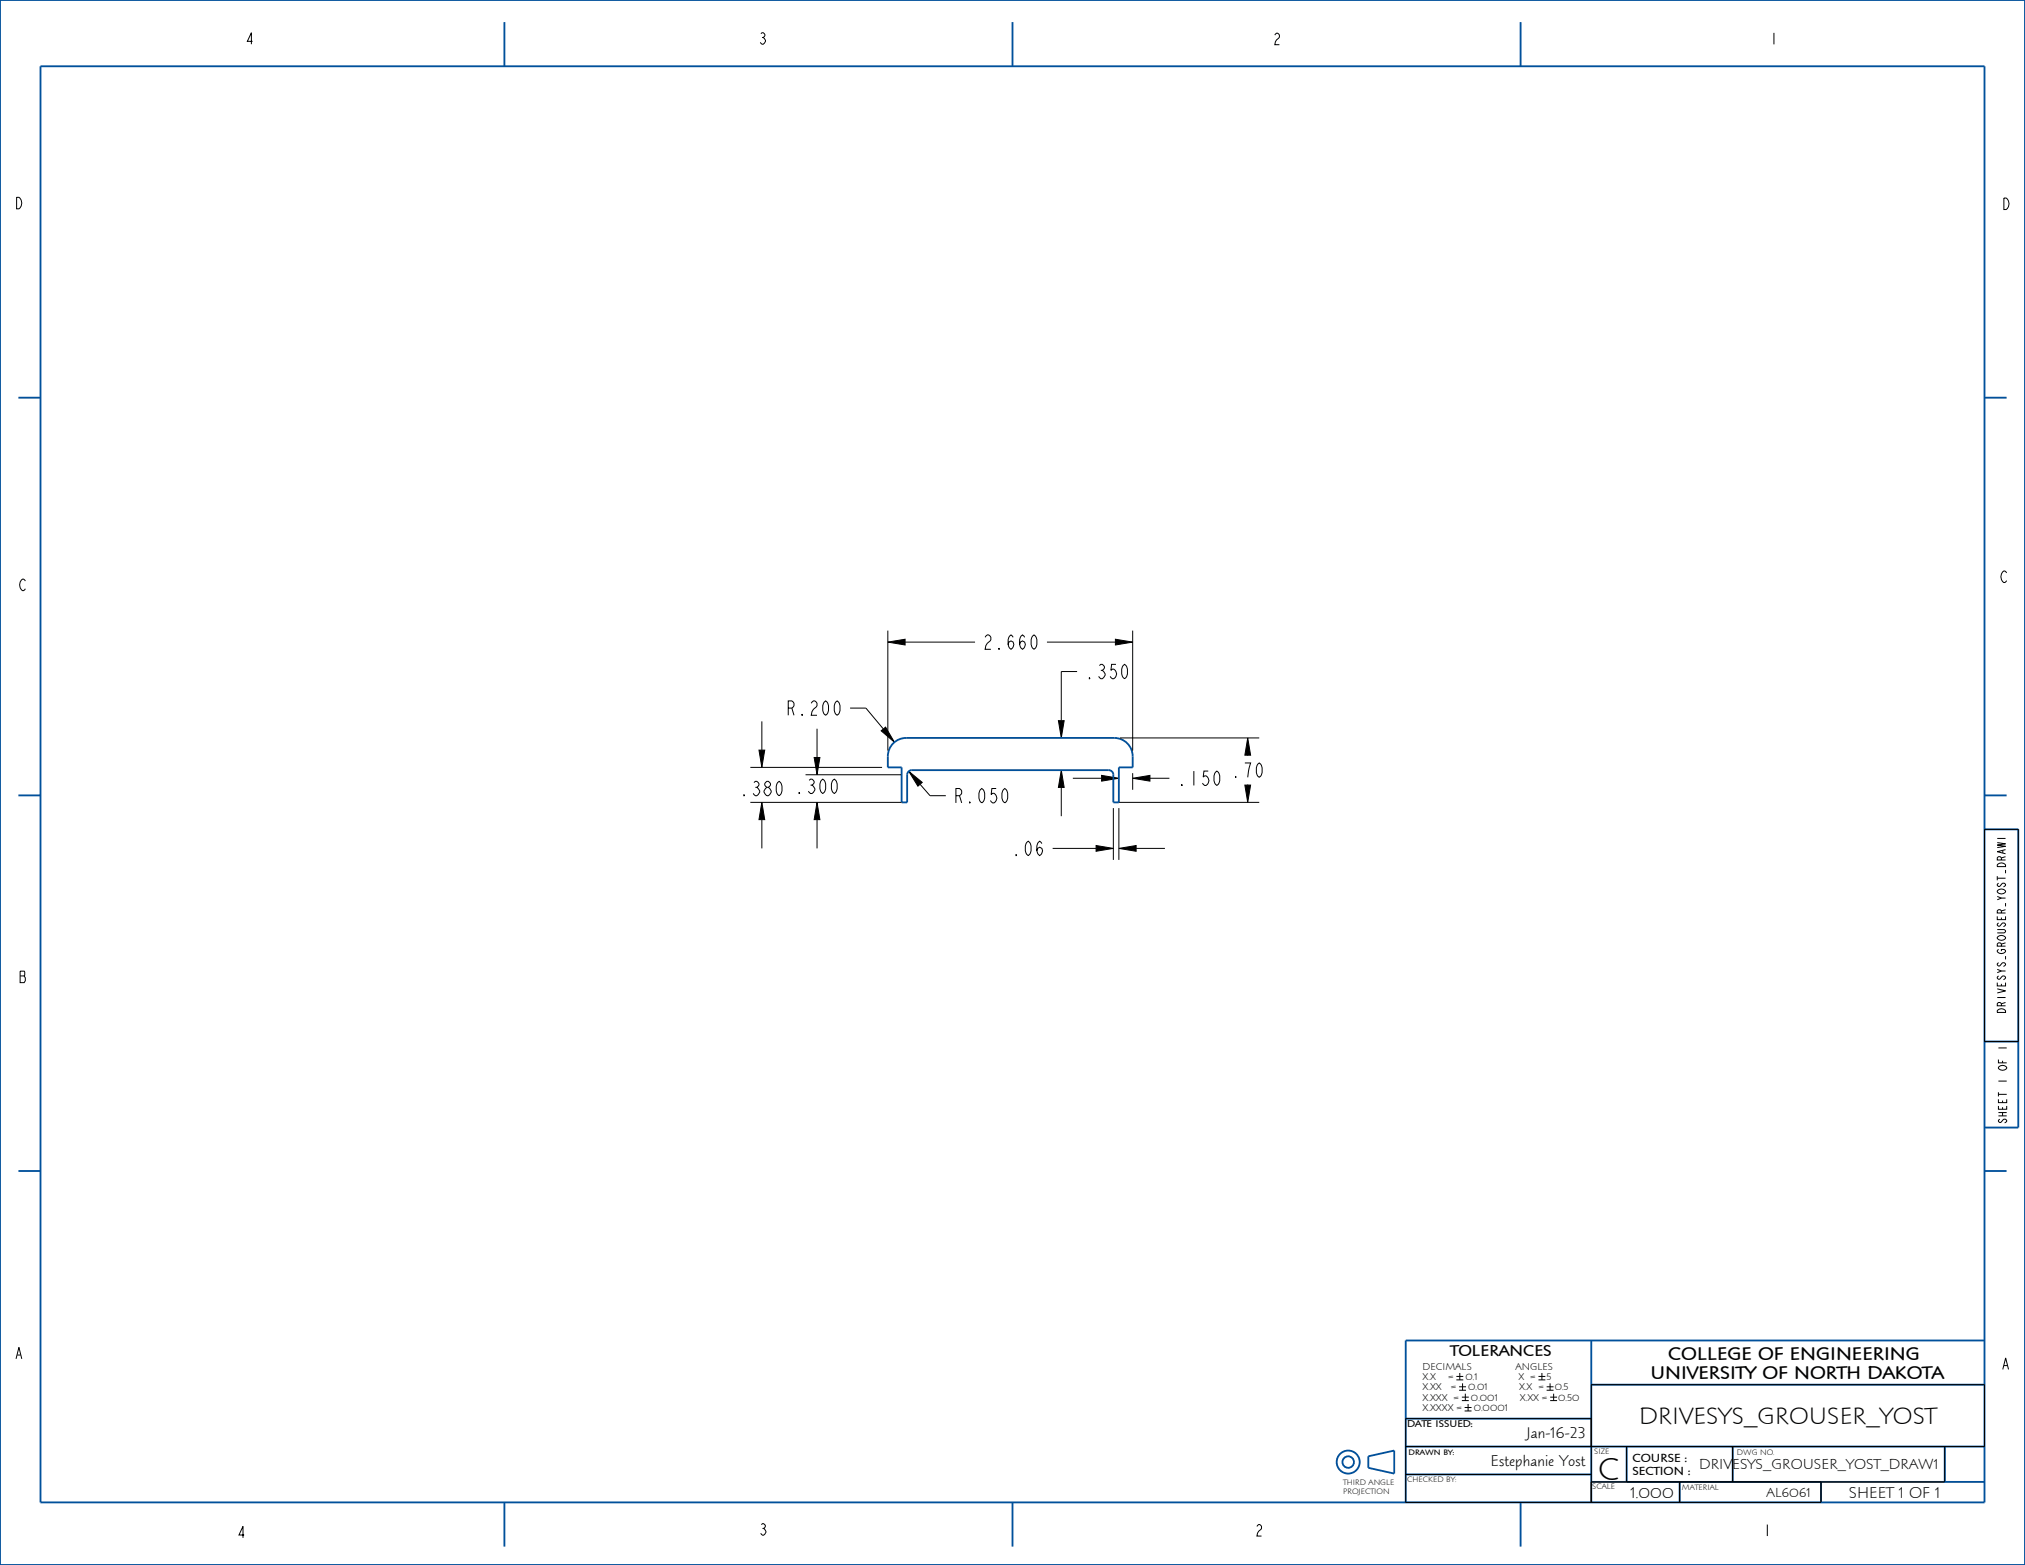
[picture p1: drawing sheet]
<svg xmlns="http://www.w3.org/2000/svg" width="559mm" height="432mm" viewBox="0 0 559 432" stroke-linecap="round" stroke-linejoin="round" font-family="sans-serif">
<g fill="none" stroke="#000" stroke-width=".28">
<path d="M245 177.2l4.8-.8v1.6zM245 174v33.1M249.8 177.2h19.3M288.9 177.2h18.9M307.8 176.4l4.8 .8-4.8 .8zM312.6 174v33.1M210.2 199v8M234.6 195.4h4.3l4.9 5.7M292.1 198.8h1.6l-.8 4.8zM297.2 185.3h-4.3v13.5M207.1 211.7h36.3M209.4 207h1.6l-.8 4.7z"/>
<path d="M222.3 213.8h26.4M224.7 209h1.6l-.8 4.8zM225.5 201.1v7.9M243.2 201.6l1.2-1 2.4 4.2zM250.8 212.8l3.7 3.1-1.2 1zM253.9 216.4l2.7 3.1h4.4M292.9 212.5l.8 4.8h-1.6zM292.9 217.3v7.9M296.1 214.7h7.9M304 213.9l4.8 .8-4.8 .8zM309.1 203.6h38.4M312.6 214.7l4.7-.8v1.6z"/>
<path d="M312.6 213.3v4.6M317.3 214.7h5.4M343.5 216.6h1.6l-.8 4.8zM344.3 203.6l.8 4.8h-1.6zM344.3 208.4v.1M344.3 216.5v.1M207.1 221.4h41.6M210.2 221.4l.8 4.7h-1.6zM210.2 226.1v8M225.5 221.4l.8 4.7h-1.6zM225.5 226.1v8M290.5 234.1h12"/>
<path d="M302.5 233.3l4.7 .8-4.7 .8zM307.2 223v14.3M308.8 234.1l4.7-.8v1.6zM308.8 223v14.3M308.8 221.4h38.7M313.5 234.1h8M547.6 228.8h9.3v58.6h-9.3zM401.9 379.8h1.9M402.8 378.8v1.9M424.5 379.8h1.9M425.5 378.8v1.9M387.9 399.1h159.7v-17.1h-108.5v32.5"/>
<path d="M401.9 380.7h1.9M402.6 382.6h1.9M402.6 383.6h1.9M403.4 385.5h1.9M403.4 386.4h1.9M403.6 381.7v1.9M404.2 388.3h1.9M404.2 389.3h1.9M404.4 384.5v1.9M405.1 387.4v1.9M424.5 380.7h1.9M426.8 382.6h1.9"/>
<path d="M426.8 383.6h1.9M427.7 381.7v1.9M427.8 385.5h1.9M427.8 386.4h1.9M428.7 384.5v1.9M439.1 391.4h-51.2v23.1h114.6v-5.6M448.9 399.1v9.8M478.1 399.1v9.8M536.7 399.1v9.8h-97.6M387.9 406.8h51.2M463.5 408.9v5.6"/>
</g>
<g fill="#000">
<path d="M245 177.2l4.8-.8v1.6zM307.8 176.4l4.8 .8-4.8 .8zM209.4 207h1.6l-.8 4.7zM224.7 209h1.6l-.8 4.8zM243.2 201.6l1.2-1 2.4 4.2zM250.8 212.8l3.7 3.1-1.2 1zM292.1 198.8h1.6l-.8 4.8zM292.9 212.5l.8 4.8h-1.6zM304 213.9l4.8 .8-4.8 .8zM312.6 214.7l4.7-.8v1.6zM344.3 203.6l.8 4.8h-1.6zM210.2 221.4l.8 4.7h-1.6z"/>
<path d="M225.5 221.4l.8 4.7h-1.6zM302.5 233.3l4.7 .8-4.7 .8zM308.8 234.1l4.7-.8v1.6zM343.5 216.6h1.6l-.8 4.8z"/>
</g>
<g fill="none" stroke="#00509b" stroke-width=".51">
<path d="M0 0h558.8v431.8h-558.8zM11.2 18.3h536.4v396.2h-536.4zM139.2 6.1v12.2M279.4 6.1v12.2M419.6 6.1v12.2M5.1 109.7h6.1M547.6 109.7h6.1M5.1 219.5h6.1M246.5 205.1l1.9-1.2 1.7-.3h57.4a5.1 5.1 0 0 1 5.1 5.1v3h-3.8v9.7h-1.6v-7.6a1.27 1.27 0 0 0-1.2-1.3h-54.4a1.27 1.27 0 0 0-1.3 1.3v7.6h-1.5v-9.7h-3.8l.1-4.2 .7-1.5zM547.6 219.5h6.1M547.6 228.8h9.3v82.3h-9.3M547.6 287.4h9.3"/>
<path d="M5.1 323.1h6.1M547.6 323.1h6.1M439.1 369.9v44.6M547.6 369.9h-159.7v44.6M387.9 399.1h159.7M387.9 391.4h51.2M439.1 382h108.5M448.9 399.1v9.8M478.1 399.1v9.8M536.7 399.1v9.8M139.2 414.5v12.2M279.4 414.5v12.2"/>
<path d="M377.6 401.8l7.1-1.6v6.4l-7.1-1.6zM387.9 406.8h51.2M419.6 414.5v12.2M439.1 408.9h108.5M463.5 408.9v5.6M502.5 408.9v5.6"/>
<circle cx="372" cy="403.4" r="3.2"/>
<circle cx="372" cy="403.4" r="1.59"/>
</g>
<text font-size="8.8" x="441" y="408.2">C</text>
<text font-size="6.6" x="452.4" y="392.9">DRIVESYS_GROUSER_YOST</text>
<g font-size="5.2">
<text x="271" y="179.1">2.660</text>
<text x="299.2" y="187.3">.350</text>
<text x="216.7" y="197.4">R.200</text>
<text x="339.5" y="214.5">.70</text>
<text x="203.9" y="219.6">.380 .300</text>
<text x="263" y="221.5">R.050</text>
<text x="324.7" y="216.7">.150</text>
<text x="279" y="236.1">.06</text>
<text x="460.3" y="375.2">COLLEGE OF ENGINEERING</text>
<text x="455.4" y="380.6">UNIVERSITY OF NORTH DAKOTA</text>
</g>
<g font-size="4.4">
<text x="400.2" y="374.2">TOLERANCES</text>
<text x="421.3" y="396.8">Jan-16-23</text>
<text x="411.4" y="404.5">Estephanie Yost</text>
<text x="449.9" y="413.2">1.000</text>
<text x="510.2" y="413.2">SHEET 1 OF 1</text>
</g>
<g font-size="4.1">
<text x="67.6" y="12.2">4</text>
<text x="209.2" y="12.2">3</text>
<text x="351.1" y="12.3">2</text>
<text x="488.2" y="12.2">1</text>
<text x="3.9" y="57.6">D</text>
<text x="552.3" y="57.8">D</text>
<text x="551.8" y="160.7">C</text>
<text x="5.1" y="163">C</text>
<text x="5.1" y="271.1">B</text>
<text x="3.9" y="374.9">A</text>
<text x="552.2" y="377.8">A</text>
<text x="65.3" y="424.3">4</text>
<text x="209.3" y="423.6">3</text>
<text x="346.2" y="423.8">2</text>
<text x="486.4" y="423.8">1</text>
</g>
<text font-size="4" x="468.9" y="405.4">DRIVESYS_GROUSER_YOST_DRAW1</text>
<text font-size="3.7" x="487.5" y="413">AL6061</text>
<g font-size="3.3">
<text x="450.4" y="403.4">COURSE :</text>
<text x="450.4" y="406.9">SECTION :</text>
</g>
<g font-size="3">
<text x="553.4" y="278.6" transform="rotate(-90 553.4 278.6)">DRIVESYS_GROUSER_YOST_DRAW1</text>
<text x="553.8" y="310.2" transform="rotate(-90 553.8 310.2)">SHEET 1 OF 1</text>
</g>
<g font-size="2.8">
<text x="392.6" y="377.9">DECIMALS</text>
<text x="418.2" y="377.9">ANGLES</text>
<text x="392.6" y="380.7">X.X</text>
<text x="392.6" y="383.6">X.XX</text>
<text x="399.7" y="380.7">=</text>
<text x="400.5" y="383.6">=</text>
<text x="404.4" y="380.7">0.1</text>
<text x="405.2" y="383.6">0.01</text>
<text x="419" y="380.7">X =</text>
<text x="419.2" y="383.6">X.X =</text>
<text x="426.8" y="380.7">5</text>
<text x="429" y="383.6">0.5</text>
<text x="392.6" y="386.4">X.XXX =</text>
<text x="392.6" y="389.3">X.XXXX =</text>
<text x="405.9" y="386.4">0.001</text>
<text x="406.7" y="389.3">0.0001</text>
<text x="419.4" y="386.4">X.XX =</text>
<text x="430" y="386.4">0.50</text>
<text x="388.3" y="393.7">DATE ISSUED:</text>
</g>
<g font-size="2.2">
<text x="388.7" y="401.4">DRAWN BY:</text>
<text x="439.9" y="401.3">SIZE</text>
<text x="479.3" y="401.5">DWG NO.</text>
<text x="370.6" y="409.8">THIRD ANGLE</text>
<text x="370.6" y="412.1">PROJECTION</text>
<text x="388.3" y="408.9">CHECKED BY:</text>
<text x="439.4" y="410.9">SCALE</text>
<text x="464.1" y="411.1">MATERIAL</text>
</g>
</svg>
